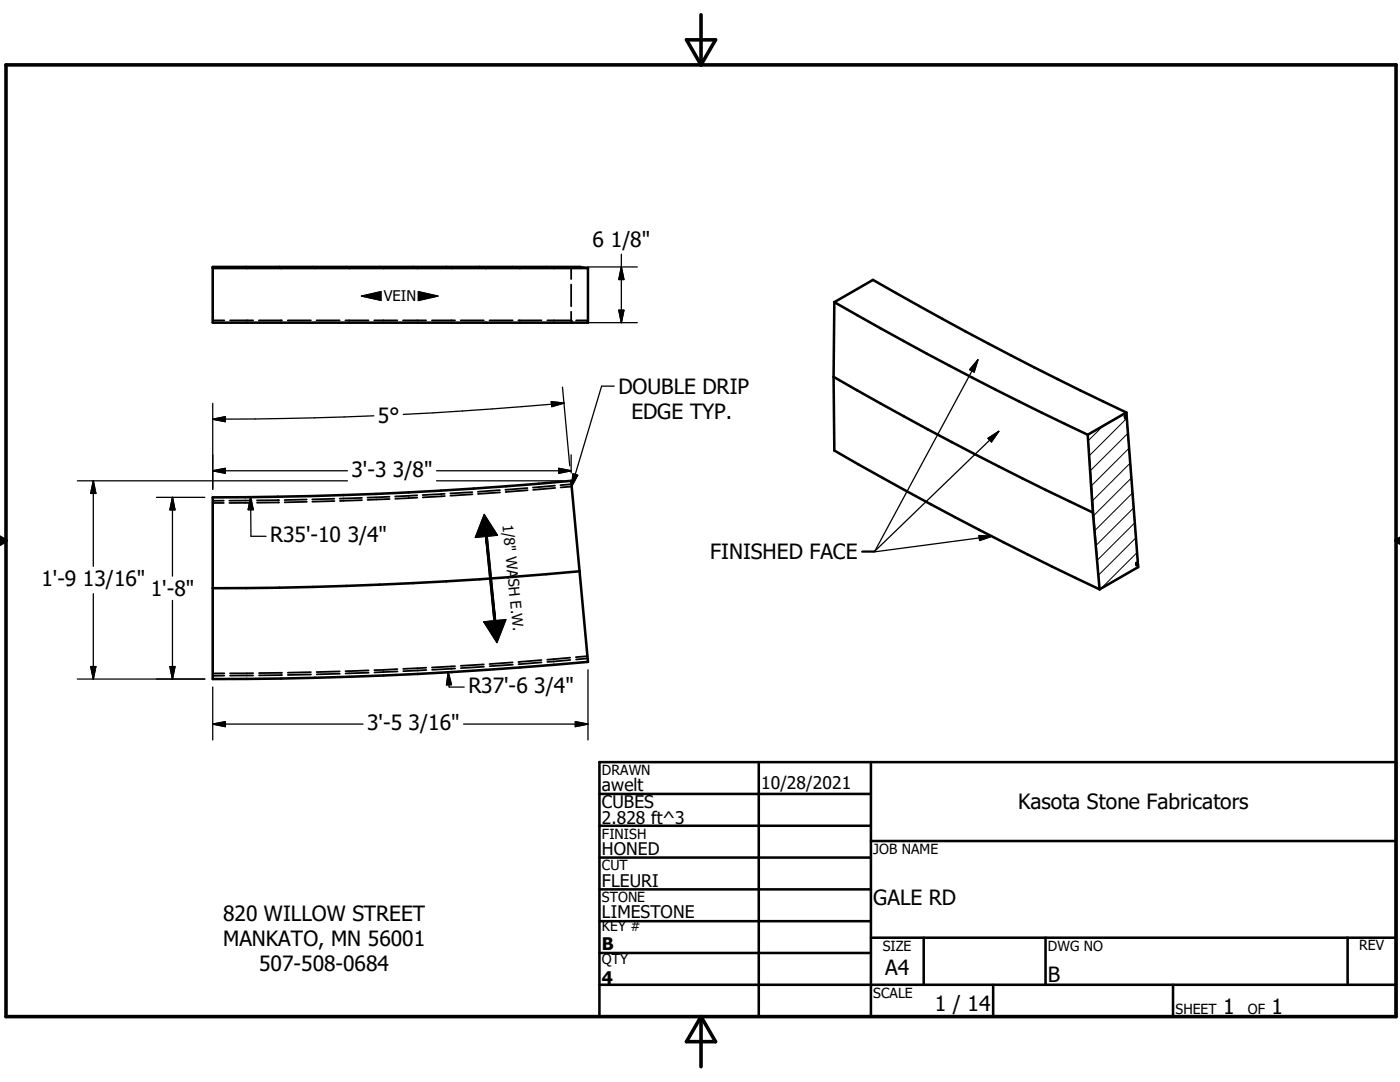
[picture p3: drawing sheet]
<svg xmlns="http://www.w3.org/2000/svg" width="279mm" height="216mm" viewBox="0 0 279 216" stroke-linecap="round" stroke-linejoin="round" font-family="sans-serif">
<g fill="none" stroke="#000" stroke-width=".36">
<path d="M114 56.8v4.3M114.5 53.4l-.5 .1v2.2M115.7 53.3h-.6M42.5 63.9h2.3M45.9 63.9h4.6M51.7 63.9h4.6M57.4 63.9h4.6M63.2 63.9h4.6M68.9 63.9h4.6M74.7 63.9h4.6M80.4 63.9h4.6M86.2 63.9h4.6"/>
<path d="M92 63.9h4.6M97.7 63.9h4.6M103.5 63.9h4.6M109.2 63.9h4.6M114 62.2v2.2M114.1 63.9v.2M114.1 64.2v.2M115 63.9h2.3l-.1 .2M117.2 64.2v.2M44.7 99.9h-2.2M50.2 99.9h-4.4M55.7 99.8l-4.4 .1"/>
<path d="M61.2 99.7l-4.4 .1M66.7 99.5l-4.4 .1M66.7 100l-4.4 .1M72.2 99.3l-4.4 .2M72.2 99.8l-4.4 .2M77.7 99.1l-4.4 .2M77.8 99.6l-4.4 .2M83.3 98.8l-4.4 .3M83.3 99.3l-4.4 .2M88.7 98.5l-4.4 .3M88.8 99l-4.4 .2M94.3 98.2l-4.4 .3"/>
<path d="M94.3 98.6l-4.4 .3M99.8 97.8l-4.4 .3M99.8 98.3l-4.4 .3M105.3 97.4l-4.4 .3M105.3 97.8l-4.4 .4M110.8 96.9l-4.4 .4M110.8 97.4l-4.4 .3M114.1 96.6l-2.3 .2M114.1 97.1l-2.2 .2M42.5 100.4h2.2M50.2 100.3l-4.4 .1M55.7 100.3h-4.4"/>
<path d="M61.2 100.1l-4.4 .1M44.8 134.4h-2.3M44.8 134.8h-2.3M50.5 134.3l-4.6 .1M50.5 134.8h-4.6M56.3 134.3h-4.6M56.3 134.7l-4.6 .1M62 134.1l-4.6 .1M62.1 134.6l-4.7 .1M67.8 134l-4.6 .1M67.8 134.4l-4.6 .2M73.6 133.8l-4.6 .1"/>
<path d="M73.6 134.2l-4.6 .2M79.3 133.5l-4.6 .2M79.3 134l-4.6 .2M85.1 133.2l-4.6 .3M85.1 133.7l-4.6 .2M90.8 132.9l-4.6 .3M90.8 133.4l-4.6 .2M96.6 132.6l-4.6 .3M96.6 133l-4.6 .3M102.3 132.2l-4.6 .3M102.3 132.6l-4.6 .3M108.1 131.7l-4.6 .4"/>
<path d="M108.1 132.2l-4.6 .3M113.8 131.2l-4.6 .4M113.8 131.7l-4.6 .4M117.2 130.9l-2.3 .2M117.3 131.4l-2.3 .2"/>
</g>
<g fill="none" stroke="#000" stroke-width=".51">
<path d="M42.5 53.3h73.2l1.6 .2v10.9h-74.8zM42.5 53.5h74.8M166.4 75.2l.1 14.7a716.4 716.4 0 0 0 52.9 27.7M166.4 75.2a705.3 705.3 0 0 0 51.7 27.1M166.5 60.3l-.1 14.9M166.5 60.3a701.7 701.7 0 0 0 50.6 26.5M166.5 60.3l7.7-4.4a701.7 701.7 0 0 0 50.6 26.4M42.5 99.2a779.6 779.6 0 0 0 71.5-3.3l3.3 36.2a816.8 816.8 0 0 1-74.8 3.4zM217.1 86.8l1 15.5M224.5 83.1l.4 .2M224.8 82.3v.6l-.3 .2 .1 .4 .3-.2M224.8 82.3l-7.7 4.5"/>
<path d="M224.9 83.3l2.2 28.9-.3 .2v.4l.3-.2M115.7 114a805.3 805.3 0 0 1-73.2 3.4M218.1 102.3l1.3 15.3M226.8 112.4l.3 .2M227.1 112.6l.1 .6-7.8 4.4M119.6 158.4h54.2M119.6 152.1h159v50.8h-159zM151.4 152.1v50.8M173.8 152.1v50.8M119.6 164.8h54.2M119.6 171.1h54.2M119.6 177.5h54.2"/>
<path d="M173.8 167.8h104.8M119.6 183.8h54.2M119.6 190.2h54.2M119.6 196.5h159M173.8 187.1h104.8M184.3 187.1v9.4M198.2 196.5v6.4M208.7 187.1v9.4M234.1 196.5v6.4M268.9 187.1v9.4"/>
</g>
<path d="M72.1 59.1l3.9-.9v1.7zM83.5 58.2l3.9 .9-3.9 .9zM96.6 102.6l2.7 4.2-4.4 .4zM96.9 107h.3l1.7 16.8zM96.9 107l2 16.8-.3 .1zM96.5 124.1l4.5-.5-1.8 4.6z" fill="#000" stroke="#000" stroke-width=".2"/>
<path d="M220.1 85l-2.9 2.9M224.9 83.5l-7.5 7.4M225.1 86.4l-7.5 7.5M225.3 89.4l-7.4 7.5M225.6 92.4l-7.5 7.5M225.8 95.4l-7.5 7.4M226 98.4l-7.4 7.4M226.3 101.3l-7.5 7.5M226.5 104.3l-7.5 7.5M226.7 107.3l-7.5 7.5M226.9 110.3l-7.2 7.1" fill="none" stroke="#000" stroke-width=".2"/>
<path d="M1.2 12.9h277.4v190h-277.4zM137 7.9h5.8l-2.9 5zM139.9 2.9v10M-.1 107.9h1.3M-.1 107.2l1.3 .7M1.2 107.9l-1.2 .7M278.6 107.9h.8M278.6 107.9l.8 .5M279.4 107.4l-.8 .5M139.9 202.9v10M139.9 202.9l2.9 5h-5.8z" fill="none" stroke="#000" stroke-width=".71"/>
<g fill="none" stroke="#000" stroke-width=".25">
<path d="M72.1 59.1l3.9-.9v1.7zM83.5 58.2l3.9 .9-3.9 .9zM117.2 53.3h10M124 50.7v13.7M124 53.3l.5 2.5h-1zM112.3 77.3l1.4 15.6M115.6 64.4h11.6M122.6 77.1h-2.5l-6 20M123.5 61.9h1l-.5 2.5zM195.2 71.8l-20.6 38.2h-2.5M195.2 71.8l-.8 2.4-.9-.4zM15.4 95.9h53.9"/>
<path d="M18.6 95.9v17.1M18.6 95.9l.5 2.6h-1zM31.2 99.2h9.7M34.4 99.2v15.8M34.4 99.2l.5 2.5h-1zM42.5 83.7l2.5-.6v1zM42.5 93.9l2.5-.4v.9zM42.5 80.5v17.1M42.5 93.9h26.8M50 99.2l.1 7.8h3M50 99.2l.5 2.5h-1zM74.6 83l-17.8 .5-14.3 .2"/>
<path d="M87.1 93.9h26.9M87.1 95.9h25.3M110 80.2l2.6 .2-2.5 .7zM111.5 93.5l2.5 .4-2.5 .5zM112.6 80.4l-14.4 1.2-17.7 1.1M114 90.8v3.6M114.3 94.5l1 .3-1.2 2.3zM197.2 87.5l2.1-1.4-1.4 2.1zM199.3 86.1l-24.9 24M217.1 86.8l7.7-4.5 2.4 30.9-7.8 4.4zM18.6 118.5v17M34.4 119.8v15.7"/>
<path d="M96.6 102.6l2.7 4.2-4.4 .4zM96.9 107h.3l1.7 16.8-.3 .1zM195.4 106.9l2.5 .1-2.4 .8zM197.9 107l-23.3 3.1h-2.7M15.4 135.5h25.5M18.1 133h1l-.5 2.5zM33.9 133h1l-.5 2.5zM42.5 137.1v10.6M89.5 134.2l.1 2.9h3M89.5 134.2l.6 2.4-1 .1zM96.5 124.1l4.5-.5-1.8 4.6zM117.3 133.6v14.1"/>
<path d="M42.5 144.5h29.9M42.5 144.5l2.5-.5v1zM92.5 144.5h24.8M114.8 144l2.5 .5-2.5 .5z"/>
</g>
<g fill="#000" stroke="#000" stroke-width=".25">
<path d="M124 53.3l.5 2.5h-1zM123.5 61.9h1l-.5 2.5zM195.2 71.8l-.8 2.4-.9-.4zM18.6 95.9l.5 2.6h-1zM42.5 93.9l2.5-.4v.9zM42.5 83.7l2.5-.6v1zM110 80.2l2.6 .2-2.5 .7zM111.5 93.5l2.5 .4-2.5 .5zM114.3 94.5l1 .3-1.2 2.3zM197.2 87.5l2.1-1.4-1.4 2.1zM34.4 99.2l.5 2.5h-1zM50 99.2l.5 2.5h-1z"/>
<path d="M195.4 106.9l2.5 .1-2.4 .8zM18.1 133h1l-.5 2.5zM33.9 133h1l-.5 2.5zM89.5 134.2l.6 2.4-1 .1zM42.5 144.5l2.5-.5v1zM114.8 144l2.5 .5-2.5 .5z"/>
</g>
<g font-size="4.2">
<text x="118.3" y="49.3">6 1/8&quot;</text>
<text x="123.4" y="78.6">DOUBLE DRIP</text>
<text x="126" y="83.6">EDGE TYP.</text>
<text x="75.4" y="84.4">5°</text>
<text x="70.1" y="95.2">3'-3 3/8&quot;</text>
<text x="53.9" y="108.2">R35'-10 3/4&quot;</text>
<text x="141.7" y="111.6">FINISHED FACE</text>
<text x="8.3" y="117">1'-9 13/16&quot;</text>
<text x="30.1" y="118.9">1'-8&quot;</text>
<text x="93.5" y="138.3">R37'-6 3/4&quot;</text>
<text x="73.3" y="145.8">3'-5 3/16&quot;</text>
<text x="203.2" y="161.5">Kasota Stone Fabricators</text>
<text x="44.5" y="183.7">820 WILLOW STREET</text>
<text x="174.3" y="180.5">GALE RD</text>
<text x="44.5" y="188.8">MANKATO, MN 56001</text>
<text x="51.7" y="193.8">507-508-0684</text>
<text x="176.7" y="194.6">A4</text>
<text x="209.1" y="196">B</text>
<text x="186.6" y="201.7">1 / 14</text>
<text x="244.1" y="202.3">1</text>
<text x="253.8" y="202.3">1</text>
</g>
<g font-size="3.5">
<text x="120.1" y="157.9">awelt</text>
<text x="120.1" y="161.2">CUBES</text>
<text x="151.9" y="157.4">10/28/2021</text>
<text x="120.1" y="164.4">2.828 ft^3</text>
<text x="120.1" y="170.6">HONED</text>
<text x="120.1" y="176.9">FLEURI</text>
<text x="120.1" y="183.3">LIMESTONE</text>
<text x="120.1" y="189.7">B</text>
<text x="120.1" y="196.4">4</text>
</g>
<g font-size="2.9">
<text x="76.6" y="60.1">VEIN</text>
<text x="100.3" y="104.7" transform="rotate(84 100.3 104.7)">1/8&quot; WASH E.W.</text>
</g>
<g font-size="2.8">
<text x="120.1" y="154.6">DRAWN</text>
<text x="120.1" y="167.3">FINISH</text>
<text x="120.1" y="173.7">CUT</text>
<text x="174.3" y="170.4">JOB NAME</text>
<text x="120.1" y="180">STONE</text>
<text x="120.1" y="185.8">KEY #</text>
<text x="176.2" y="189.7">SIZE</text>
<text x="209.1" y="189.7">DWG NO</text>
<text x="271.3" y="189.7">REV</text>
<text x="120.1" y="192.4">QTY</text>
<text x="174.3" y="199.1">SCALE</text>
<text x="234.6" y="202.3">SHEET</text>
<text x="249" y="202.3">OF</text>
</g>
</svg>
